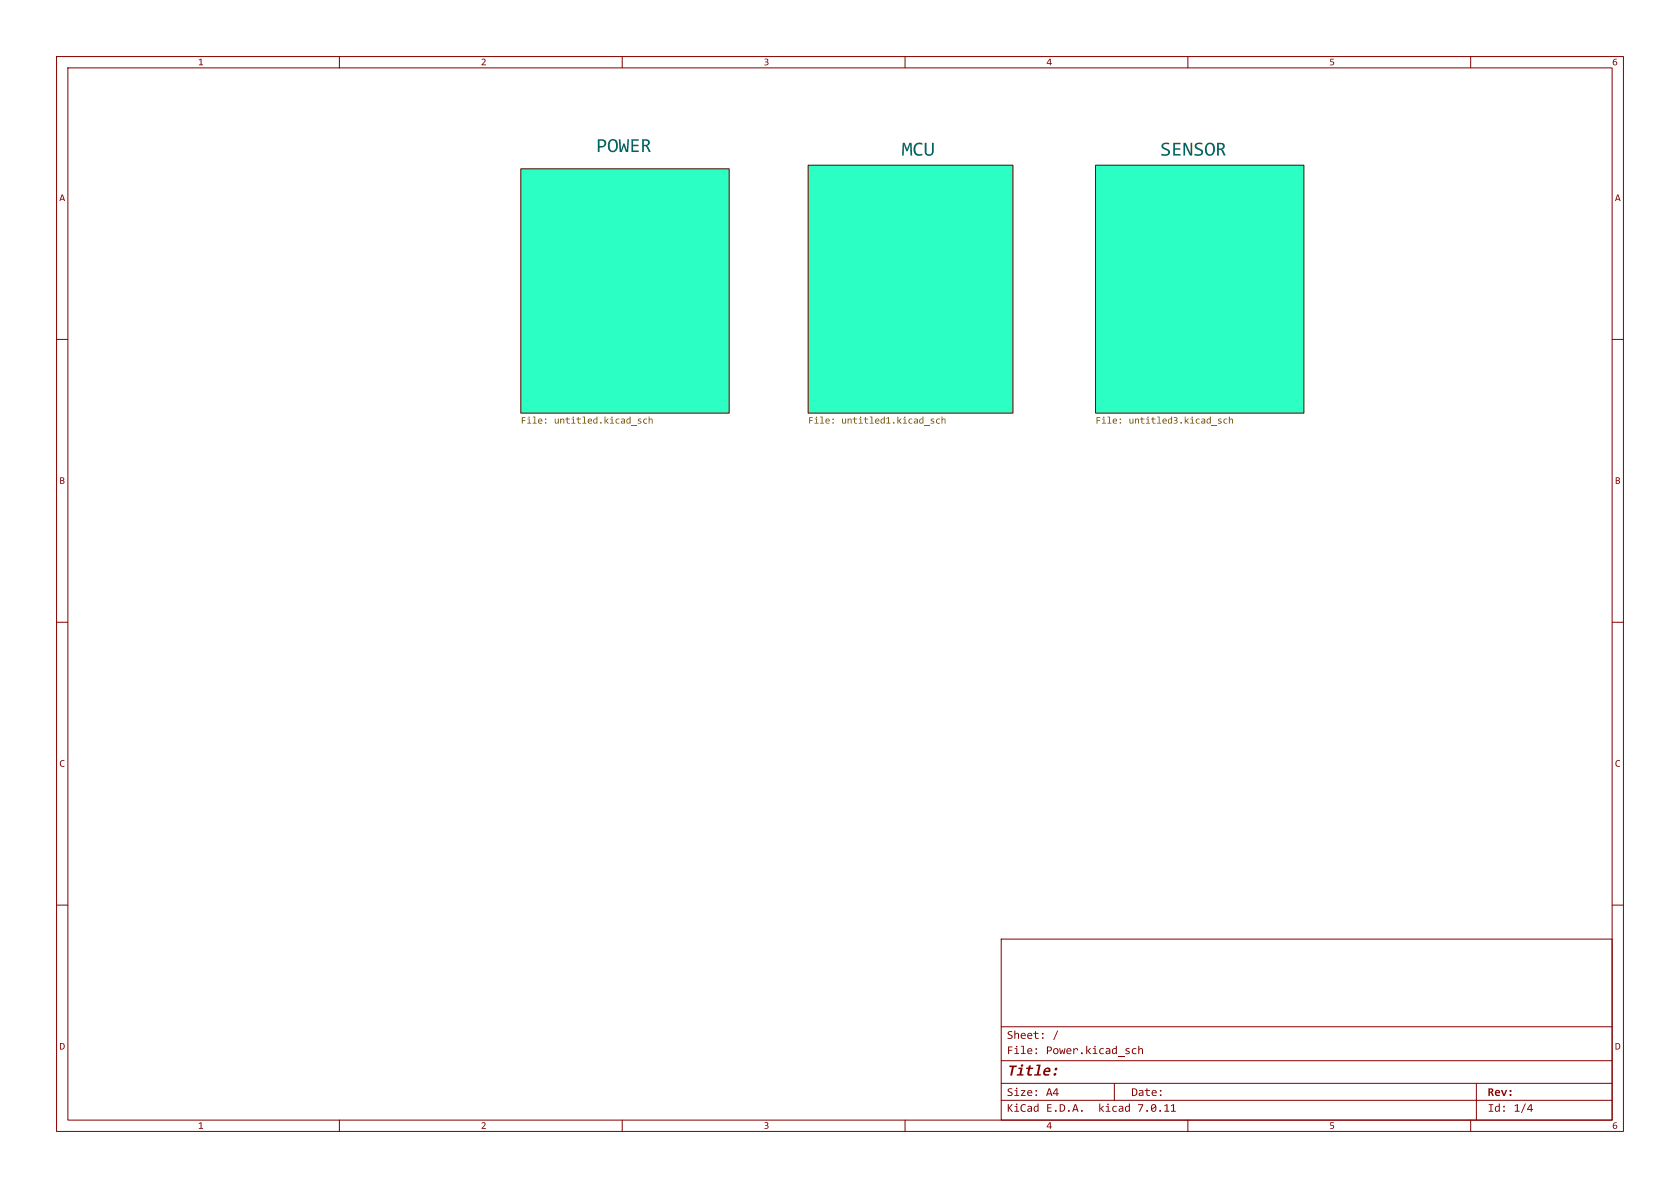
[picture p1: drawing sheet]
<svg xmlns="http://www.w3.org/2000/svg" width="297mm" height="210mm" viewBox="0 0 297 210" stroke-linecap="round" stroke-linejoin="round" font-family="sans-serif">
<g fill="none" stroke="#840000" stroke-width=".18">
<path d="M10 10h277v190h-277zM12 12h273v186h-273zM60 10v2M110 10v2M160 10v2M210 10v2M260 10v2M10 60h2M285 60h2M10 110h2M285 110h2M10 160h2"/>
<path d="M285 160h2M177 166h108v32h-108zM60 198v2M110 198v2M160 198v2M177 194.5h108M210 198v2M260 198v2"/>
</g>
<g fill="#840000">
<path d="M199 195.6l.6-.1v-.4h.2v1.4h-.2v-.2l-.3 .2-.3-.1-.1-.4h.2l.1 .4 .4-.2v-.5l-.1-.1-.3 .1-.1 .3h-.2z"/>
<path d="M207 195.4l.6-.2v1.2h.3v.1h-.9v-.1h.4v-1l-.4 .2z"/>
</g>
<path d="M177 191.5h108" fill="none" stroke="#840000" stroke-width=".18"/>
<g fill="#840000">
<circle cx="183.2" cy="192.8" r=".16"/>
<circle cx="183.2" cy="193.6" r=".16"/>
<circle cx="265.9" cy="195.6" r=".16"/>
<circle cx="265.9" cy="196.4" r=".16"/>
</g>
<path d="M177 187.5h108" fill="none" stroke="#840000" stroke-width=".18"/>
<g fill="#840000">
<path d="M184.7 188.9l.5-.2 .5 .2v.6h-1l.2 .4 .6-.1v.3l-.7 .1-.3-.2v-.7h.9l-.1-.3-.1-.1-.4 .4h-.3z"/>
<path d="M181.7 185.4l.4-.1 .3 .1 .1 .5h-.7l.1 .3h.5v.1h-.4l-.3-.1-.1-.5h.7l-.1-.2-.2-.1-.2 .3h-.2z"/>
<path d="M201.2 184.9h.2v.6l.3-.2 .3 .1 .1 .9h-.2v-.7l-.2-.2-.3 .2v.7h-.2z"/>
<circle cx="186.7" cy="189" r=".25"/>
<circle cx="186.5" cy="189.9" r=".25"/>
<circle cx="183.2" cy="185.4" r=".16"/>
<circle cx="183.2" cy="186.2" r=".16"/>
</g>
<path d="M193.7 29.2h36.8v43.8h-36.8zM177 181.5h108M197 191.5v3M261 191.5v6.5" fill="none" stroke="#840000" stroke-width=".18"/>
<g fill="#2bffc3" stroke="#2bffc3" stroke-width=".18">
<path d="M193.7 29.2h36.8v43.8h-36.8z"/>
<path d="M92.1 29.8h36.8v43.2h-36.8z"/>
<path d="M142.9 29.2h36.2v43.8h-36.2z"/>
</g>
<g fill="#725600">
<path d="M196.8 74.1l.3-.1 .3 .1 .1 .4h-.6l.1 .2h.4v.2h-.4l-.2-.1-.1-.4h.6l-.2-.3-.4 .3z"/>
<path d="M214.2 75.1h1v.1h-1z"/>
<path d="M215.4 74.1l.5-.1v.1l-.4 .1 .5 .3-.1 .3-.6 .1v-.2h.5l-.4-.3z"/>
<path d="M216.4 74.1l.6-.1v.2h-.5l-.1 .2 .1 .3h.5v.2h-.4l-.2-.1-.1-.4z"/>
<path d="M217.3 73.6h.1v.5l.3-.1 .2 .1 .1 .8h-.2v-.7l-.1-.1-.3 .2v.6h-.1z"/>
<circle cx="198.1" cy="74.1" r=".13"/>
<circle cx="198.1" cy="74.8" r=".13"/>
</g>
<path d="M92.1 29.8h36.8v43.2h-36.8z" fill="none" stroke="#840000" stroke-width=".18"/>
<g fill="#725600">
<path d="M95.2 74.1l.3-.1 .3 .1 .1 .4h-.6l.1 .2h.4v.2h-.4l-.2-.1-.1-.4h.6l-.2-.3-.4 .3z"/>
<path d="M111.6 75.1h1v.1h-1z"/>
<path d="M112.8 74.1l.6-.1v.1l-.5 .1 .5 .3-.1 .3-.6 .1v-.2h.6l-.5-.3z"/>
<path d="M113.8 74.1l.6-.1v.2h-.4l-.1 .2 .1 .3h.4v.2h-.4l-.2-.2-.1-.3z"/>
<path d="M114.7 73.6h.1v.5l.3-.1 .2 .1 .1 .8h-.2v-.7l-.1-.1-.3 .2v.6h-.1z"/>
<circle cx="96.5" cy="74.1" r=".13"/>
<circle cx="96.5" cy="74.8" r=".13"/>
</g>
<path d="M142.9 29.2h36.2v43.8h-36.2z" fill="none" stroke="#840000" stroke-width=".18"/>
<g fill="#725600">
<path d="M146 74.1l.3-.1 .3 .1 .1 .4h-.6l.1 .2h.4v.2h-.4l-.2-.1-.1-.4h.6l-.2-.3-.4 .3z"/>
<path d="M163.4 75.1h1v.1h-1z"/>
<path d="M164.6 74.1l.5-.1v.1l-.4 .1 .5 .3-.1 .3-.6 .1v-.2h.5l-.4-.3z"/>
<path d="M165.6 74.1l.6-.1v.2h-.5l-.1 .2 .1 .3h.5v.2h-.4l-.2-.1-.1-.4z"/>
<path d="M166.5 73.6h.1v.5l.3-.1 .2 .1 .1 .8h-.2v-.7l-.1-.1-.3 .2v.6h-.1z"/>
<circle cx="147.3" cy="74.1" r=".13"/>
<circle cx="147.3" cy="74.8" r=".13"/>
</g>
<g font-size="3.5" fill="#006464">
<text x="105.4" y="27.3">POWER</text>
<text x="159.4" y="27.9">MCU</text>
<text x="205.1" y="27.9">SENSOR</text>
</g>
<text font-size="2.8" fill="#840000" x="178" y="190.7">Title:</text>
<g font-size="2.1" fill="#840000">
<text x="178" y="184.1">Sheet:</text>
<text x="186.1" y="184.1">/</text>
<text x="178" y="186.8">File:</text>
<text x="184.9" y="186.8">Power.kicad_sch</text>
<text x="178" y="197">KiCad E.D.A.</text>
<text x="178" y="194.2">Size:</text>
<text x="184.9" y="194.2">A4</text>
<text x="194.1" y="197">kicad</text>
<text x="200" y="194.2">Date:</text>
<text x="201.1" y="197">7.0.11</text>
<text x="263" y="194.2">Rev:</text>
<text x="263" y="197">Id:</text>
<text x="267.6" y="197">1/4</text>
</g>
<g font-size="1.8" fill="#840000">
<text x="35" y="11.9">1</text>
<text x="85" y="11.9">2</text>
<text x="135" y="11.9">3</text>
<text x="185" y="11.9">4</text>
<text x="235" y="11.9">5</text>
<text x="285" y="11.9">6</text>
<text x="10.5" y="35.9">A</text>
<text x="285.5" y="35.9">A</text>
<text x="10.5" y="85.9">B</text>
<text x="285.5" y="85.9">B</text>
<text x="10.5" y="135.9">C</text>
<text x="285.5" y="135.9">C</text>
<text x="10.5" y="185.9">D</text>
<text x="285.5" y="185.9">D</text>
<text x="35" y="199.9">1</text>
<text x="85" y="199.9">2</text>
<text x="135" y="199.9">3</text>
<text x="185" y="199.9">4</text>
<text x="235" y="199.9">5</text>
<text x="285" y="199.9">6</text>
</g>
<g font-size="1.8" fill="#725600">
<text x="92.1" y="75.4">File:</text>
<text x="97.9" y="75.4">untitled.kicad_sch</text>
<text x="142.9" y="75.4">File:</text>
<text x="148.7" y="75.4">untitled1.kicad_sch</text>
<text x="193.7" y="75.4">File:</text>
<text x="199.5" y="75.4">untitled3.kicad_sch</text>
</g>
</svg>
